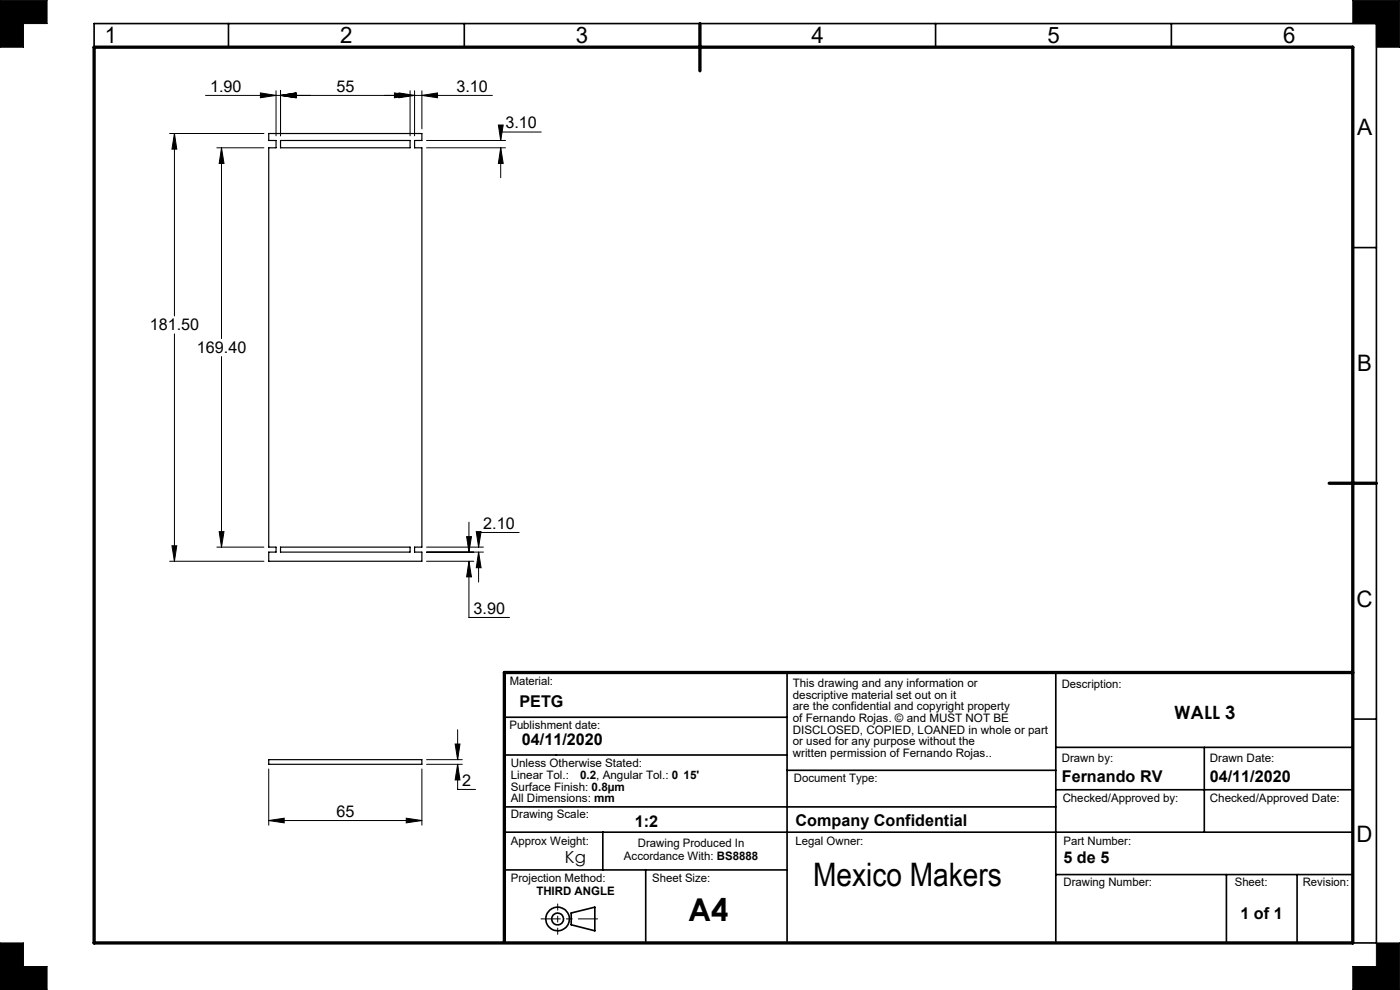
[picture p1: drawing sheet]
<svg xmlns="http://www.w3.org/2000/svg" width="297mm" height="210mm" viewBox="0 0 297 210" stroke-linecap="round" stroke-linejoin="round" font-family="sans-serif">
<g fill="none" stroke="#000" stroke-width=".35">
<path d="M20 10v-5h272v195h-5M48.5 5v5M98.5 5v5M198.5 5v5M248.5 5v5M287 52.5h5M107 152.1h60M167 142.7v57M224 142.7v57M224 158.5h63M255.5 158.5v18M287 152.5h5"/>
<path d="M107 171.2h117M107 176.5h180M107 160.2h60M127.9 176.5v8M167 163.4h57M224 167.5h63M107 184.5h60M121.2 193.7l5-1.3v5l-5-1.2zM137 184.5v15.2M224 185.5h63M260.2 185.5v14.5M275.2 185.5v14.5"/>
<circle cx="118.3" cy="194.9" r="1.25"/>
<circle cx="118.3" cy="194.9" r="2.5"/>
</g>
<path d="M114.8 194.9h12" fill="none" stroke="#000" stroke-width=".21" stroke-dasharray="15.2 1.3 1.3 1.3" stroke-dashoffset="11.1"/>
<path d="M118.3 191.7v6.5" fill="none" stroke="#000" stroke-width=".21" stroke-dasharray="15.2 1.3 1.3 1.3" stroke-dashoffset="13.9"/>
<g fill="none" stroke="#000" stroke-width=".21">
<path d="M0 0h10v5h-5v5h-5zM55.2 19.7l3.4 .5-3.4 .5zM58.6 19.3v9.5M59.5 19.3v9.5M83.7 19.7l3.3 .5-3.3 .5zM84.6 19.7l3.3 .5-3.3 .5zM87 19.3v9.5M87.9 19.3v9.5M89.5 19.3v8M287 0h10v10h-5v-5h-5zM36 28.3h20M37 28.3v38.7"/>
<path d="M37 28.3l.5 3.3h-1zM43.6 20.2h60.9M46 31.4h10M47 31.4v40.4M47 31.4l.5 3.3h-1zM59.5 20.2l3.3-.5v1zM89.5 20.2l3.3-.5v1zM90.5 31.4h16.7M90.5 29.8h16.7M105.7 26.5h1.1l-.6 3.3zM106.2 31.4v6.3M106.2 31.4l.6 3.3h-1.1z"/>
<path d="M114.8 28h-8.6v1.8M37 70.8v48.3M47 75.6v40.5M36 119.1h20M36.5 115.8h1l-.5 3.3zM46 116.1h10M46.5 112.8h1l-.5 3.3zM90.5 119.1h10M90.5 116.1h12.1M90.5 117.1h12.1M99 113.8h1l-.5 3.3zM99.5 119.1v11.9h8.6"/>
<path d="M99.5 110.8v6.3M99.5 119.1l.5 3.3h-1zM101 112.8h1.1l-.6 3.3zM101.5 117.1l.6 3.3h-1.1zM101.5 117.1v6.4M110.1 113h-8.6v3.1M96.6 157.8h1l-.5 3.3zM97.1 154.8v6.3M57 163.1v11.9M57 174.1h32.5M57 174.1l3.3-.5v.9zM86.2 173.6l3.3 .5-3.3 .4z"/>
<path d="M89.5 163.1v11.9M90.5 161.1h7.6M90.5 162.1h7.6M97.1 162.1v5.4h3.8M97.1 162.1l.5 3.3h-1zM0 200h5v5h5v5h-10zM287 205h5v-5h5v10h-10z"/>
</g>
<path d="M20 10h267v190h-267zM148.5 5v10M282 102.5h10M287 142.7h-180v57" fill="none" stroke="#000" stroke-width=".7"/>
<path d="M0 0v10h5v-5h5v-5zM0 200v10h10v-5h-5v-5zM292 200v5h-5v5h10v-10zM287 0v5h5v5h5v-10z" fill-rule="evenodd" fill="#000"/>
<path d="M37 28.3l.5 3.3h-1zM36.5 115.8h1l-.5 3.3zM47 31.4l.5 3.3h-1zM46.5 112.8h1l-.5 3.3zM106.2 31.4l.6 3.3h-1.1zM105.7 26.5h1.1l-.6 3.3zM101.5 117.1l.6 3.3h-1.1zM101 112.8h1.1l-.6 3.3zM99.5 119.1l.5 3.3h-1zM99 113.8h1l-.5 3.3zM84.6 19.7l3.3 .5-3.3 .5zM89.5 20.2l3.3-.5v1zM59.5 20.2l3.3-.5v1zM83.7 19.7l3.3 .5-3.3 .5zM55.2 19.7l3.4 .5-3.4 .5zM59.5 20.2l3.3-.5v1zM96.6 157.8h1l-.5 3.3zM97.1 162.1l.5 3.3h-1zM86.2 173.6l3.3 .5-3.3 .4zM57 174.1l3.3-.5v.9z" fill="#000"/>
<path d="M57 28.3h32.5v1.5h-1.6v1.6h1.6v84.7h-1.6v1h1.6v2h-32.5v-2h1.6v-1h-1.6v-84.7h1.6v-1.6h-1.6zM59.5 29.8h27.5v1.6h-27.5zM59.5 116.1h27.5v1h-27.5zM57 161.1h32.5v1h-32.5z" fill="none" stroke="#000" stroke-width=".25"/>
<text font-size="6.9" x="172.5" y="187.9">Mexico Makers</text>
<text font-size="6.7" x="146" y="195.3">A4</text>
<g font-size="4.8">
<text x="22.3" y="9.2">1</text>
<text x="72.2" y="9.2">2</text>
<text x="122.2" y="9.2">3</text>
<text x="172.2" y="9.2">4</text>
<text x="222.2" y="9.2">5</text>
<text x="272.2" y="9.2">6</text>
<text x="287.9" y="28.7">A</text>
<text x="287.9" y="78.7">B</text>
<text x="287.8" y="128.7">C</text>
<text x="287.8" y="178.7">D</text>
</g>
<text font-size="3.9" x="249.1" y="152.6">WALL 3</text>
<text font-size="3.5" x="119.8" y="183.2">Kg</text>
<g font-size="3.4">
<text x="44.6" y="19.5">1.90</text>
<text x="71.4" y="19.5">55</text>
<text x="96.8" y="19.5">3.10</text>
<text x="107.2" y="27.2">3.10</text>
<text x="31.8" y="70.1">181.50</text>
<text x="41.8" y="74.9">169.40</text>
<text x="102.5" y="112.2">2.10</text>
<text x="100.5" y="130.2">3.90</text>
<text x="110.2" y="150">PETG</text>
<text x="110.7" y="158.1">04/11/2020</text>
<text x="98" y="166.7">2</text>
<text x="225.3" y="165.9">Fernando RV</text>
<text x="256.6" y="165.9">04/11/2020</text>
<text x="71.4" y="173.3">65</text>
<text x="134.7" y="175.3">1:2</text>
<text x="168.8" y="175.2">Company Confidential</text>
<text x="225.6" y="183.1">5 de 5</text>
<text x="263.2" y="194.9">1 of 1</text>
</g>
<g font-size="2.5">
<text x="108.1" y="145.3">Material:</text>
<text x="168.2" y="145.8">This drawing and any information or</text>
<text x="168.2" y="148.2">descriptive material set out on it</text>
<text x="225.3" y="146">Description:</text>
<text x="108.1" y="154.7">Publishment date:</text>
<text x="168.2" y="155.7">DISCLOSED, COPIED, LOANED in whole or part</text>
<text x="168.2" y="150.7">are the confidential and copyright property</text>
<text x="168.2" y="153.2">of Fernando Rojas. © and MUST NOT BE</text>
<text x="168.2" y="158.1">or used for any purpose without the</text>
<text x="168.2" y="160.6">written permission of Fernando Rojas..</text>
<text x="225.3" y="161.5">Drawn by:</text>
<text x="256.7" y="161.5">Drawn Date:</text>
<text x="108.4" y="162.8">Unless Otherwise Stated:</text>
<text x="108.4" y="165.3">Linear Tol.:</text>
<text x="108.4" y="167.7">Surface Finish: 0.8µm</text>
<text x="123.1" y="165.3">0.2, Angular Tol.: 0</text>
<text x="145" y="165.3">15'</text>
<text x="168.4" y="165.9">Document Type:</text>
<text x="108.4" y="173.6">Drawing Scale:</text>
<text x="108.4" y="170.2">All Dimensions: mm</text>
<text x="225.4" y="170.2">Checked/Approved by:</text>
<text x="256.7" y="170.2">Checked/Approved Date:</text>
<text x="108.4" y="179.2">Approx Weight:</text>
<text x="135.3" y="179.7">Drawing Produced In</text>
<text x="168.8" y="179.2">Legal Owner:</text>
<text x="225.6" y="179.2">Part Number:</text>
<text x="132.4" y="182.5">Accordance With: BS8888</text>
<text x="108.4" y="187.1">Projection Method:</text>
<text x="113.8" y="189.9">THIRD ANGLE</text>
<text x="138.3" y="187">Sheet Size:</text>
<text x="225.6" y="187.9">Drawing Number:</text>
<text x="261.9" y="187.9">Sheet:</text>
<text x="276.4" y="187.9">Revision:</text>
</g>
</svg>
